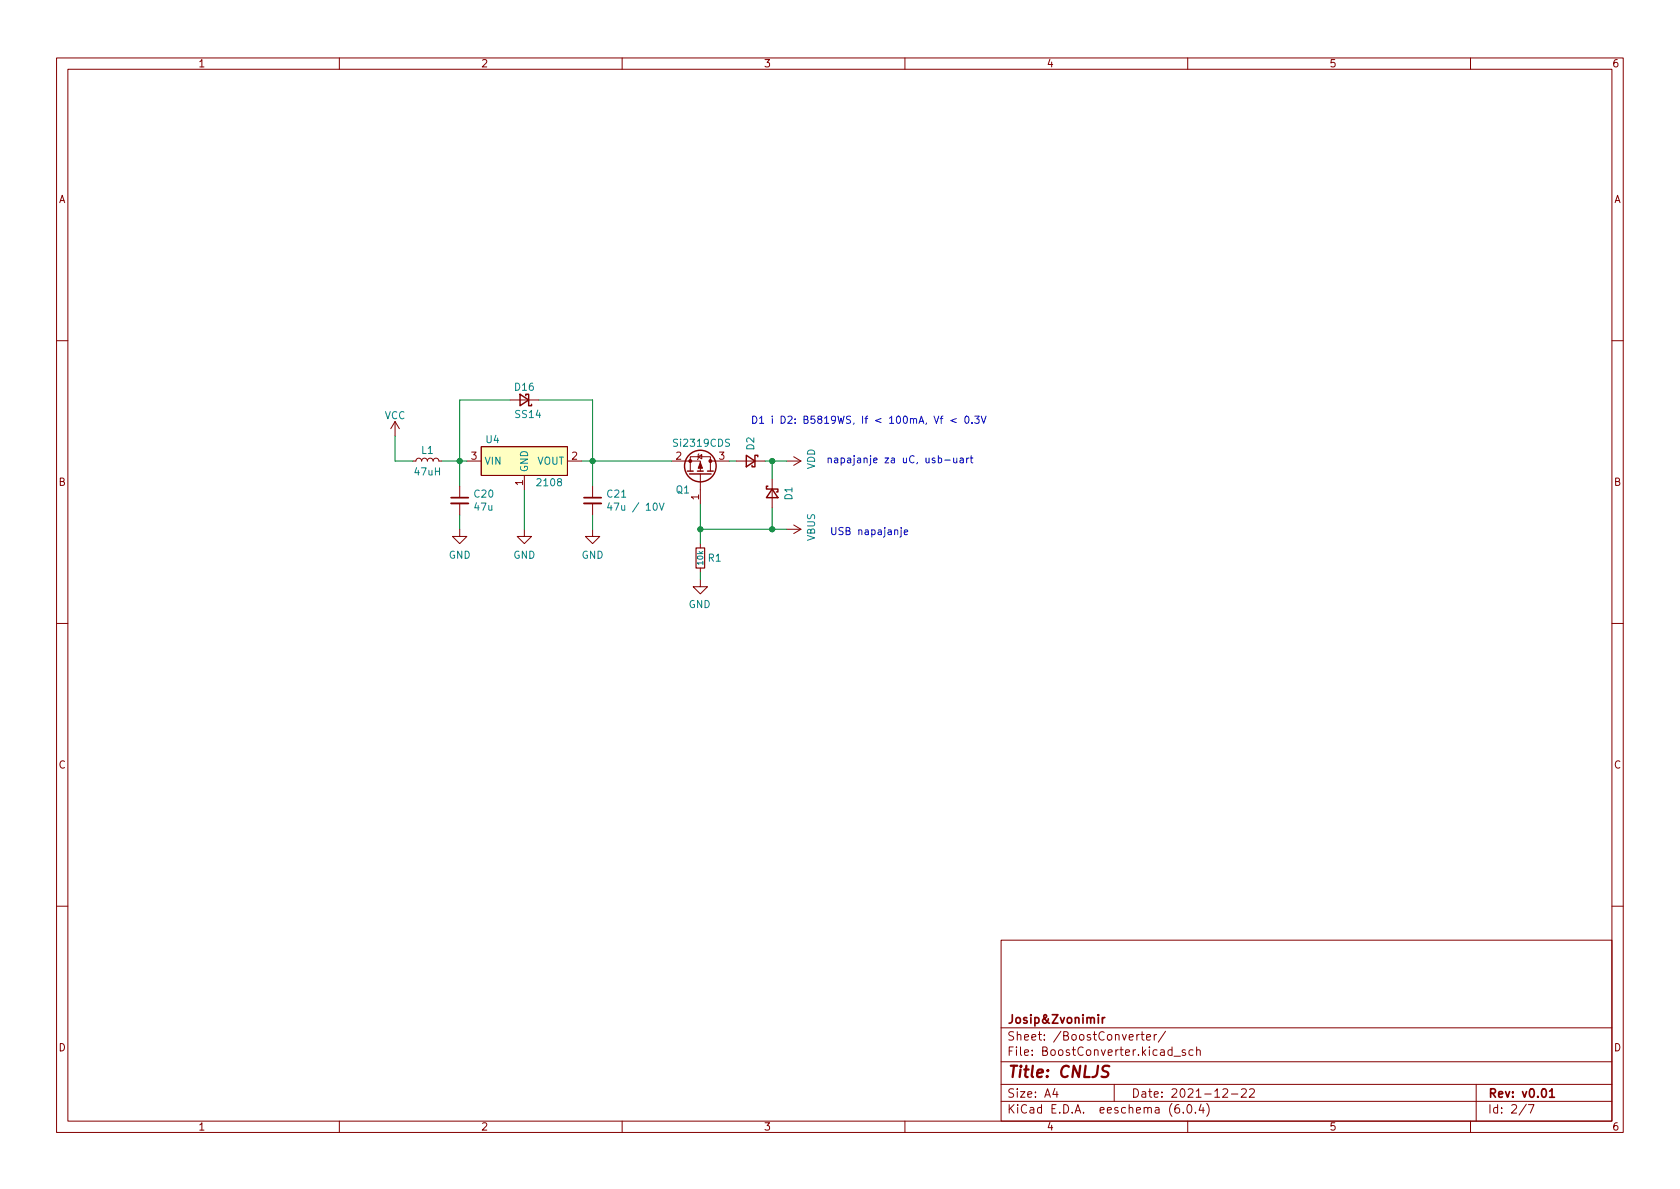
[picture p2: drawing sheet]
<svg xmlns="http://www.w3.org/2000/svg" width="297mm" height="210mm" viewBox="0 0 297 210" stroke-linecap="round" stroke-linejoin="round" font-family="sans-serif">
<g fill="none" stroke="#840000" stroke-width=".18">
<path d="M10 10.2h277v190.1h-277zM12 12.2h273v186.1h-273zM60 10.2v2M110 10.2v2M160 10.2v2M210 10.2v2M260 10.2v2M10 60.2h2M69.8 74.5l-.7 1.3M69.8 74.5v2.6M69.8 74.5l.8 1.3M85.1 79h15.2v5.1h-15.2z"/>
<path d="M90.2 70.7h5M285 60.2h2M73 81.5h.5l.2-.3 .3-.2 .4 .2 .1 .3 .2-.3 .3-.2 .4 .1 .2 .4 .2-.4 .4-.1 .3 .2 .1 .3 .1-.3 .4-.2 .3 .2 .2 .3h.5M81.3 93.6v1.3h1.2l-1.2 1.2-1.3-1.2h1.3M81.3 86v2M81.3 89v2.1M82.5 81.5h2.6M92.7 93.6v1.3h1.3l-1.3 1.2-1.3-1.2h1.3M92.7 84.1v2.5M100.3 81.5h2.6M104.8 93.6v1.3h1.2l-1.2 1.2-1.3-1.2h1.3M104.8 86v2"/>
<path d="M104.8 89v2.1M118.7 81.5h5.1v1.8M122 83.3v-2.5h3.6v2.5M123.4 80.8l.7-.4v.7zM123.6 80.3l-.2 .1v.7l-.1 .2M123.8 83.8v5.3M123.8 96.1v.8M125.6 81.5h3.3M130.2 81.5h5.1M136.5 84.7v5.1M139.1 81.5h2.5M139.1 93.6h2.5"/>
<path d="M140.3 92.8l1.3 .8M140.3 80.8l1.3 .7M141.6 93.6l-1.3 .8M141.6 81.5l-1.3 .8M10 110.2h2M123.8 102.5v1.3h-1.2l1.2 1.2 1.3-1.2h-1.3M123.8 100.5v.7M285 110.2h2M10 160.2h2M177 166.3h108v32h-108zM285 160.2h2M60 198.3v2"/>
<path d="M110 198.3v2M160 198.3v2M177 194.8h108M177 191.8h108M177 187.8h108M177 181.8h108M186.5 192.5l-.4 1h1M186.9 193v1M197 191.8v3M201.4 182.9l-.3 .1-.1 .2M201.7 182.9h.6M201.9 182.4v1.3l.4 .2"/>
<path d="M202.7 183.4l.7-.1v-.3l-.5-.1-.2 .2 .1 .8h.6M204.1 182.9v1M204.5 182.9l-.3 .1-.1 .2M206.1 182.4l-1.3 1.9M207.6 186.8h1.1M208.4 195.3a.59 .59 0 0 0-.7 .7v.5l.2 .3h.4l.2-.1 .1-.5-.2-.2-.4-.1-.3 .3M209.2 196.7v.1M209.6 185.7l-.4-.1-.2 .2 .1 .3 .5 .1v.4h-.6M210 198.3v2M210.1 195.4l.1-.1a.81 .81 0 0 1 .6 .7 .81 .81 0 0 1-.3 .8h-.1a.81 .81 0 0 1-.6-.6 .81 .81 0 0 1 .3-.8zM210.9 185.7l-.4-.1-.3 .3v.4l.2 .3h.5M211.4 196.7v.1"/>
<path d="M211.6 185.8l.2-.2 .3 .1 .1 .9M211.6 185.1v1.5M212.4 195.3l-.4 1h.9M212.7 195.8v1M213.4 195.1a1.72 1.72 0 0 1 0 2.3M216.2 192.7l.6-.2 .2 .2 .1 .3-1 1h1M217.7 193.5h1.2M219.5 192.7l.6-.2 .2 .2 .1 .3-1 1h1M220.9 192.7l.6-.2 .2 .2 .1 .3-.9 1h.9M260 198.3v2M261 191.8v6.5M269.9 195.3l-1.3 1.9"/>
<path d="M270.2 195.3h1l-.6 1.5"/>
</g>
<path d="M79.8 88h3M103.3 88h3M194.9 179.9v1M195.3 179.9l-.2 .1-.2 .2M274 193l.4-.5v1.5M274 194h.8" fill="none" stroke="#840000" stroke-width=".3"/>
<path d="M196.1 188.6a.85 .85 0 0 0-1 .1 .45 .45 0 0 0 .2 .7l.3 .1a.49 .49 0 0 1 .4 .5 .49 .49 0 0 1-.5 .5l-.7-.1" fill="none" stroke="#840000" stroke-width=".4"/>
<g fill="none" stroke="#840000" stroke-width=".25">
<path d="M91.9 69.7l1.6 1-1.6 1zM93 70v-.3h.5v2h.5v-.2M121.5 83.3h1.1M121.9 83.8h3.8M123.3 83.3h1M125.1 83.3h1M132 80.5l1.5 1-1.5 1zM134 80.8v-.3h-.5v2h-.5v-.2M135.8 86h-.3v.5h2v.5h-.2M136.5 86.5l1 1.5h-2z"/>
<circle cx="123.8" cy="82.4" r="2.79"/>
</g>
<g fill="#840000" stroke="#840000" stroke-width=".18">
<path d="M123.8 81.8l.4 1h-.8z"/>
<circle cx="122" cy="81.5" r=".25"/>
<circle cx="125.6" cy="81.5" r=".25"/>
</g>
<path d="M85.1 79h15.2v5.1h-15.2z" fill="#ffffc2" stroke="#ffffc2" stroke-width=".18"/>
<path d="M79.8 89h3M103.3 89h3" fill="none" stroke="#840000" stroke-width=".33"/>
<path d="M107.7 88.9l-.3 .9h.8M116.6 89l.4 1.2 .4-1.2" fill="none" stroke="#008484" stroke-width=".18"/>
<path d="M123.1 96.9h1.5v3.6h-1.5z" fill="none" stroke="#840000" stroke-width=".2"/>
<g fill="none" stroke="#0000c2" stroke-width=".18">
<path d="M166.2 74h.5M166.7 73.6l-.3 .2v1.1M169.1 74l-1 .4 1 .3M170.7 73.7l.2-.1a.68 .68 0 0 1 .4 .6 .68 .68 0 0 1-.4 .7l-.2-.2-.1-.3zM171.9 74.7v.2M172.3 73.6h.8l-.4 .5 .4 .1v.5l-.2 .2-.6-.2M173.5 73.6l.4 1.3 .4-1.3M159.3 93.7v1.1l-.2 .2M159.3 93.3v.1M159.9 94.1l.6-.1-.1-.2-.3-.1-.2 .2v.6h.5M167.1 81.4h.9M168.6 81l.1 .8h.3l.2-.1"/>
<path d="M169.2 81v.8M169.8 81.1h.5v.7M170.3 81.3l-.4 .1-.2 .1 .2 .3h.4M170.9 81v.8M171.3 81l-.4 .2M171.5 81h.5M171.7 80.6v1.1l.3 .1"/>
</g>
<g fill="none" stroke="#008400" stroke-width=".18">
<path d="M69.8 77.1v4.4h3.2M90.2 70.7h-8.9v15.3M95.2 70.7h9.6v15.3M78.1 81.5h4.4M81.3 91.1v2.5M92.7 86.6v7M102.9 81.5h15.8M104.8 91.1v2.5M123.8 89.1v7M123.8 93.6h15.3M128.9 81.5h1.3M135.3 81.5h3.8"/>
<path d="M136.5 81.5v3.2M136.5 89.8v3.8M123.8 101.2v1.3"/>
</g>
<g fill="#008400" stroke="#008400" stroke-width=".18">
<circle cx="104.8" cy="81.5" r=".46"/>
<circle cx="81.3" cy="81.5" r=".46"/>
<circle cx="123.8" cy="93.6" r=".46"/>
<circle cx="136.5" cy="93.6" r=".46"/>
<circle cx="136.5" cy="81.5" r=".46"/>
</g>
<text font-size="2.8" fill="#840000" x="178" y="190.6">Title: CNLJS</text>
<g font-size="2.1" fill="#840000">
<text x="178" y="184">Sheet: /BoostConverter/</text>
<text x="178" y="181">Josip&amp;Zvonimir</text>
<text x="178" y="186.7">File: BoostConverter.kicad_sch</text>
<text x="178" y="196.9">KiCad E.D.A. eeschema (6.0.4)</text>
<text x="178" y="194.1">Size: A4</text>
<text x="200" y="194.1">Date: 2021-12-22</text>
<text x="263" y="194.1">Rev: v0.01</text>
<text x="263" y="196.9">Id: 2/7</text>
</g>
<g font-size="1.8" fill="#840000">
<text x="35" y="11.9">1</text>
<text x="85" y="11.9">2</text>
<text x="135" y="11.9">3</text>
<text x="185" y="11.9">4</text>
<text x="235" y="11.9">5</text>
<text x="285" y="11.9">6</text>
<text x="10.3" y="35.9">A</text>
<text x="285.3" y="35.9">A</text>
<text x="83.3" y="81.3">3</text>
<text x="101.1" y="81.3">2</text>
<text x="119.5" y="81.3">2</text>
<text x="127.1" y="81.3">3</text>
<text x="10.3" y="85.9">B</text>
<text x="92.5" y="85.8" transform="rotate(-90 92.5 85.8)">1</text>
<text x="123.6" y="88.4" transform="rotate(-90 123.6 88.4)">1</text>
<text x="285.3" y="85.9">B</text>
<text x="10.3" y="135.9">C</text>
<text x="285.3" y="135.9">C</text>
<text x="10.3" y="185.9">D</text>
<text x="285.3" y="185.9">D</text>
<text x="35" y="199.9">1</text>
<text x="85" y="199.9">2</text>
<text x="135" y="199.9">3</text>
<text x="185" y="199.9">4</text>
<text x="235" y="199.9">5</text>
<text x="285" y="199.9">6</text>
</g>
<g font-size="1.8" fill="#008484">
<text x="91.1" y="69.1">D16</text>
<text x="68" y="74.1">VCC</text>
<text x="91.2" y="73.9">SS14</text>
<text x="74.5" y="80.3">L1</text>
<text x="85.6" y="82.2">VIN</text>
<text x="85.9" y="78.4">U4</text>
<text x="93.3" y="83.6" transform="rotate(-90 93.3 83.6)">GND</text>
<text x="94.9" y="82.2">VOUT</text>
<text x="119.4" y="79">Si2319CDS</text>
<text x="133.3" y="79.6" transform="rotate(-90 133.3 79.6)">D2</text>
<text x="144.1" y="83" transform="rotate(-90 144.1 83)">VDD</text>
<text x="73.4" y="84.1">47uH</text>
<text x="83.9" y="88">C20</text>
<text x="95.1" y="86">2108</text>
<text x="107.4" y="88">C21</text>
<text x="119.5" y="87.2">Q1</text>
<text x="140.1" y="88.4" transform="rotate(-90 140.1 88.4)">D1</text>
<text x="84" y="90.3">47u</text>
<text x="108.5" y="90.3">47u / 10V</text>
<text x="144.1" y="95.7" transform="rotate(-90 144.1 95.7)">VBUS</text>
<text x="79.3" y="98.8">GND</text>
<text x="90.7" y="98.8">GND</text>
<text x="102.8" y="98.8">GND</text>
<text x="125.2" y="99.3">R1</text>
<text x="121.7" y="107.5">GND</text>
</g>
<g font-size="1.8" fill="#0000c2">
<text x="132.7" y="74.9">D1 i D2: B5819WS, If &lt; 100mA, Vf &lt; 0.3V</text>
<text x="146" y="81.9">napajanje za uC, usb-uart</text>
<text x="146.7" y="94.6">USB napajanje</text>
</g>
<text font-size="1.4" fill="#008484" x="124.3" y="99.8" transform="rotate(-90 124.3 99.8)">10k</text>
</svg>
